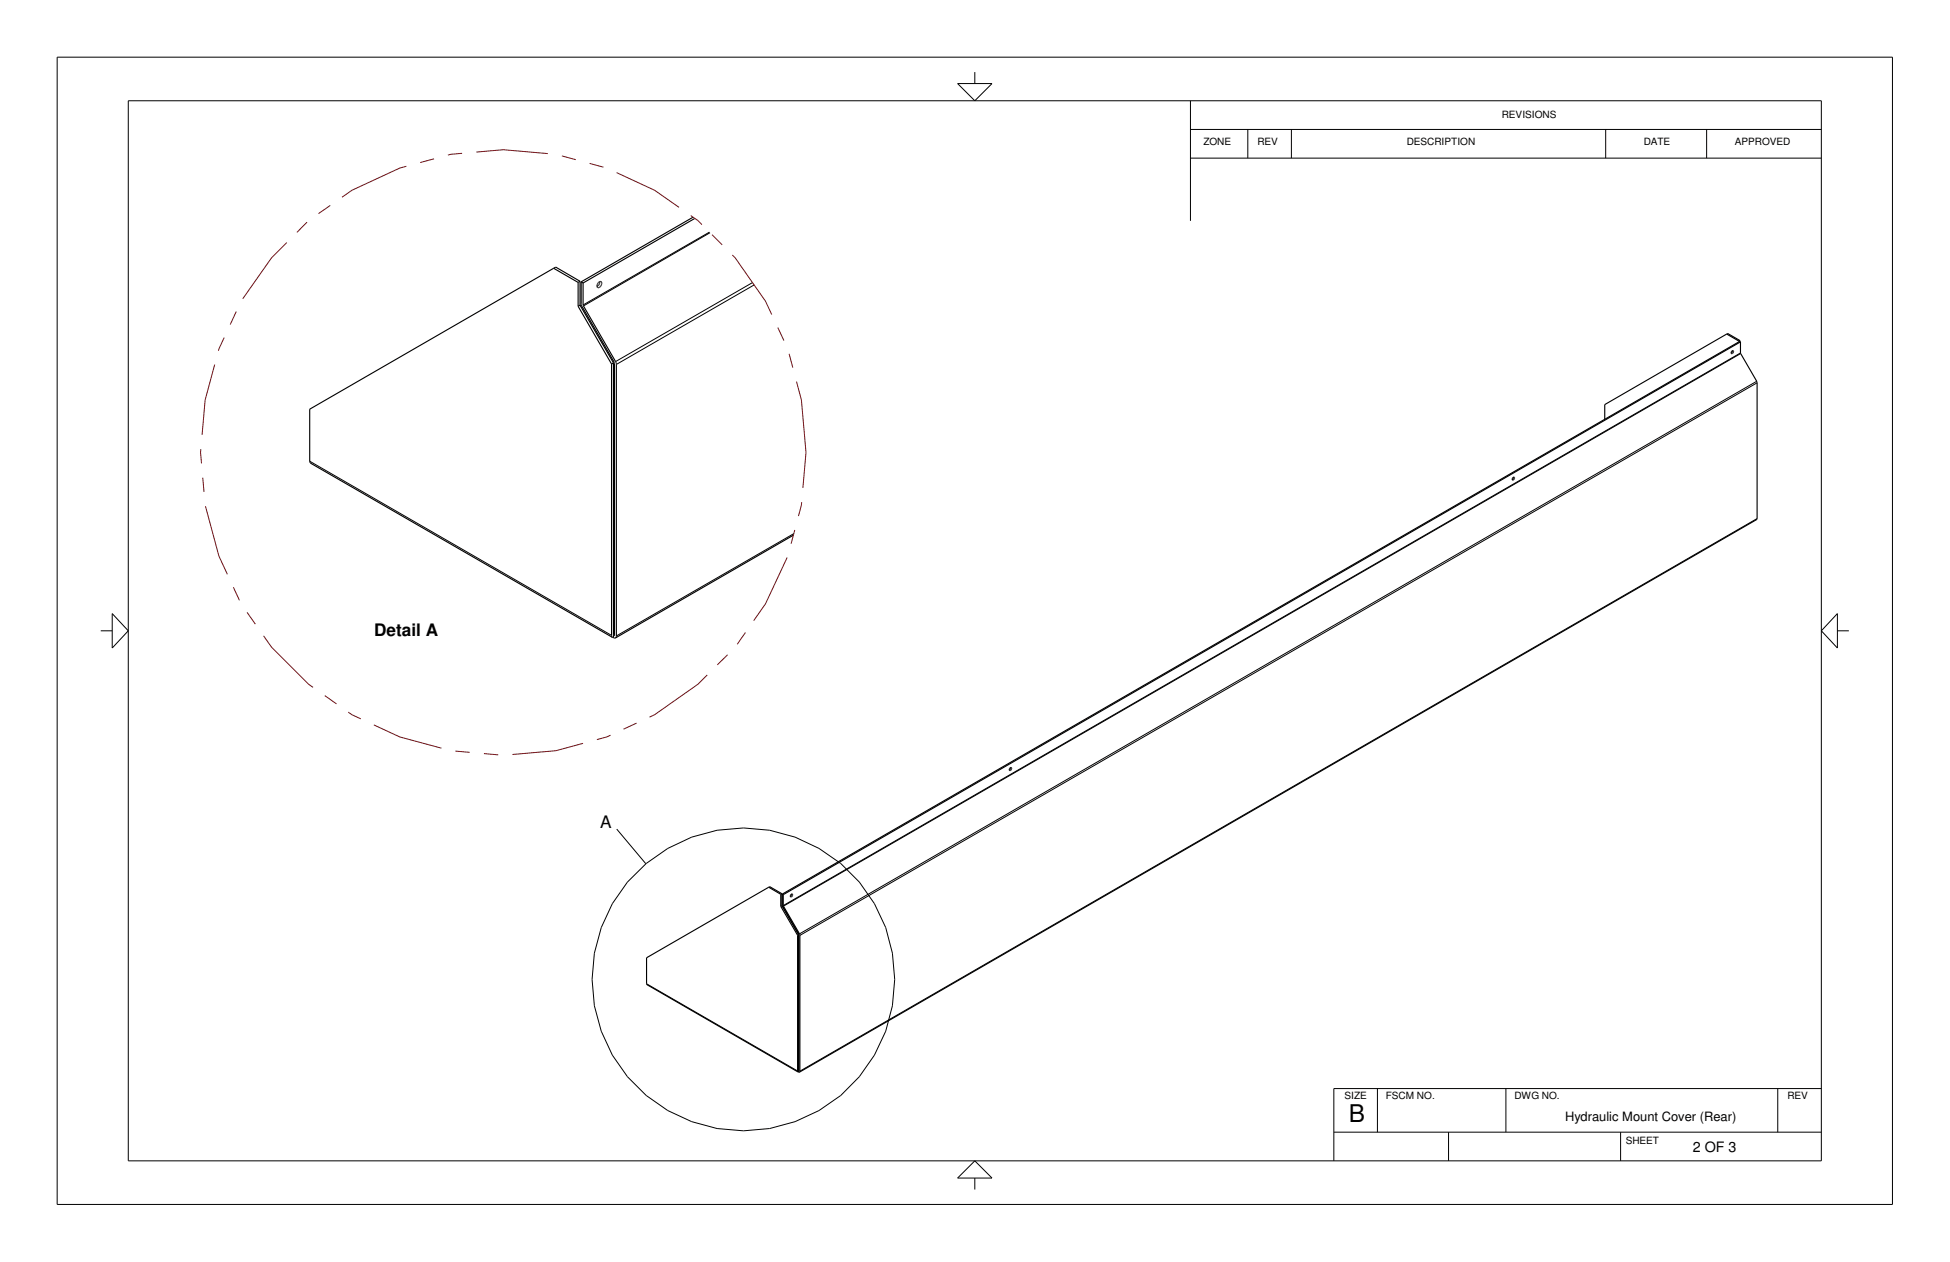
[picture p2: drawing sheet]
<svg xmlns="http://www.w3.org/2000/svg" width="432mm" height="279mm" viewBox="0 0 432 279" stroke-linecap="round" stroke-linejoin="round" font-family="sans-serif">
<g fill="none" stroke="#000" stroke-width=".22">
<path d="M12.7 12.7h406.4v254h-406.4zM212 18.5h7.7l-3.8 3.8zM215.9 16v2.5M28.4 22.3h374.9v234.7h-374.9zM263.6 28.7h139.7M263.6 35h139.7M263.6 22.3v26.6M276.3 28.7v6.3M286 28.7v6.3M355.6 28.7v6.3M377.9 28.7v6.3M157.1 51.4l-28 16.1"/>
<path d="M157.2 51.5l-28 16.2M166.6 62.6l-30.3 17.5M167 63.1l-30.5 17.6M385.4 78.1l-212 122.4M385.4 78.3l-211.9 122.3M389 84.4l-212 122.4M389.1 84.8l-212 122.3M68.6 102.1l66.8 38.6M175.8 118.2l-39.3 22.6M389.1 114.8l-212 122.4M22.3 139.7h2.5M24.8 135.8l3.6 3.9-3.6 3.8z"/>
<path d="M406.9 135.8v7.7l-3.6-3.8zM406.9 139.7h2.5M135.8 140.4l.3 .1M136.6 183.6l6.4 7.6M143.2 217.8l33.4 19.3M176.8 237h.1M215.9 257l3.8 3.8h-7.7zM295.4 250.7h107.9M305 241v9.7M320.8 250.7v6.3M333.5 241v9.7M358.9 250.7v6.3"/>
<path d="M393.7 241v9.7M403.3 241h-107.9v16M215.9 260.8v2.6"/>
<circle cx="164.6" cy="216.8" r="33.5"/>
</g>
<g fill="none" stroke="#000" stroke-width=".25">
<path d="M122.6 59.4l.5-.3 5.3 3.2M122.6 59.4l-54 31.2v11.7l.1 .2 66.9 38.6M122.6 59.4l5.4 3.1M153.5 48.1l-24.8 14.3M153.9 48.3l-24.8 14.4M128 62.5v5.3M128 67.8l7.4 12.8M128.4 67.6l-.4 .2M128.4 62.3l-.4 .2M128.4 67.6l7.4 12.7M128.4 62.3v5.3M128.7 62.4v5.2"/>
<path d="M128.7 62.4l.4 .3M128.7 67.4v.1M128.7 67.6l-.1 .1M128.7 67.6l7.4 12.7v60.4h-.3M129.1 62.7l.1 5 7.2 12.6v60.8l-.1 .1M132.2 63.5v.1M132.3 62.9l.5-.5 .4 .1-.1 .7-.3 .4-.4 .1-.2-.3M132.3 62.9l-.1 .5M132.3 62.9h.1M132.3 63.7h.1M132.7 62.4h.1M132.7 62.9l-.5 .5"/>
<path d="M132.7 62.9v.1M132.8 62.8h.1M132.8 62.3l-.1 .6M133.1 62.3v.1M133.2 62.6h.1M133.3 62.8l-.1 .1M382.4 74l2.7 1.5M382.4 74l-27.1 15.6v3.2M382.4 74l.2-.2 2.7 1.6M383.4 77.8v.1M383.5 78.1h.1M383.5 77.8h.1"/>
<path d="M383.5 78l-.2 .2M383.5 78h.1M383.7 77.6l-.2 .4M383.8 77.7v.3l-.3 .3-.2-.1 .1-.3M383.8 77.9h.1M383.9 77.8l-.3-.2-.2 .2M385.1 75.5v.1M385.3 75.4v.2M385.3 75.4l-.2 .1M385.4 75.7l-.2-.1-212 122.4M385.4 75.7l-212 122.4M385.4 75.7v2.5l3.6 6.3v30.5l-212 122.4"/>
<path d="M135.4 80.6v60.3l.2 .2M135.8 80.3v60.2l.3 .1M135.8 80.3l-.4 .3M136.4 80.1v.1M136.4 80.4h.1M389 84.6h.1M68.6 102.4h.1M68.7 102.4v.1M175.7 118.5l-39.4 22.7M334.9 106.1h.1M334.9 105.8v.5l.5-.3-.1-.4-.4 .3M335 106v.1"/>
<path d="M335.1 105.9h.1M335.2 105.6l-.3 .6M335.2 106.2v.1M335.2 106.1h.1M335.3 106h.1M389 114.9h.1M135.6 141.1l.7 .1M136.1 140.5l-.3 .2v.5M136.5 141l-.1 .1M223.5 170.6h.1M223.5 170.4v.1M223.5 170.4h.1"/>
<path d="M223.6 170.1l-.1 .4 .2 .1 .3-.6h-.3l-.2 .2M223.8 169.9l-.2 .5M223.9 170.4h.1M170.2 196.4l-27 15.6v5.9l33.5 19.4M170.2 196.4l2.7 1.6M170.2 196.4l.2-.1 2.7 1.6M172.9 198v2.7M173.1 197.9v2.6M173.1 197.9l-.2 .1M173.2 198l.1 2.7M173.2 198l.2 .1M173.4 198.1v2.4l3.7 6.4v30.4l-.3 .1v-.3"/>
<path d="M175 198.2h.1M175.3 198.5h.1M175.3 197.9l.2 .1-.1 .4-.4 .2v-.4M175.3 197.9l-.3 .3M175.3 197.9l-.3 .6M175.5 198h.1M175.5 198.2v.1M172.9 200.7l3.7 6.4M173.1 200.5l3.7 6.4M173.1 200.5l-.2 .2M173.3 200.5l-.1 .1M173.3 200.7h.1"/>
<path d="M173.4 200.7l3.5 6.2-.1 30.2M176.6 207.1l.1 30.2M176.8 206.9v30.2M176.8 206.9l-.2 .2M176.7 237.3h.1M176.9 237v.1M176.9 237.4h.1M177 237.4h.1"/>
</g>
<path d="M178.5 100.2l-1-11.6-3-11.3-5-10.6-6.7-9.6-8.3-8.3-9.6-6.7-10.5-4.9-11.3-3-11.6-1.1-11.7 1.1-11.3 3-10.6 4.9-9.5 6.7-8.3 8.3-6.7 9.6-4.9 10.6-3.1 11.3-1 11.6 1 11.6 3.1 11.3 4.9 10.6 6.7 9.6 8.3 8.2 9.5 6.7 10.6 5 11.3 3 11.7 1 11.6-1 11.3-3 10.5-5 9.6-6.7 8.3-8.2 6.7-9.6 5-10.6 3-11.3 1-11.6" fill="none" stroke="#830810" stroke-width=".22" stroke-dasharray="15.9 3.2 3.2 3.2 3.2 3.2" stroke-linecap="butt"/>
<text font-size="5.4" x="298.7" y="248.5">B</text>
<g font-size="3.8">
<text x="82.8" y="140.8">Detail A</text>
<text x="132.9" y="183.3">A</text>
</g>
<text font-size="3.2" x="374.8" y="255">2 OF 3</text>
<text font-size="2.8" x="346.6" y="248.1">Hydraulic Mount Cover (Rear)</text>
<g font-size="2.2">
<text x="332.6" y="26">REVISIONS</text>
<text x="266.5" y="32.2">ZONE</text>
<text x="278.5" y="32.2">REV</text>
<text x="311.5" y="32.2">DESCRIPTION</text>
<text x="364" y="32.2">DATE</text>
<text x="384.2" y="32.2">APPROVED</text>
<text x="297.7" y="243.4">SIZE</text>
<text x="306.9" y="243.4">FSCM NO.</text>
<text x="335.4" y="243.4">DWG NO.</text>
<text x="395.8" y="243.4">REV</text>
<text x="360" y="253.2">SHEET</text>
</g>
</svg>
